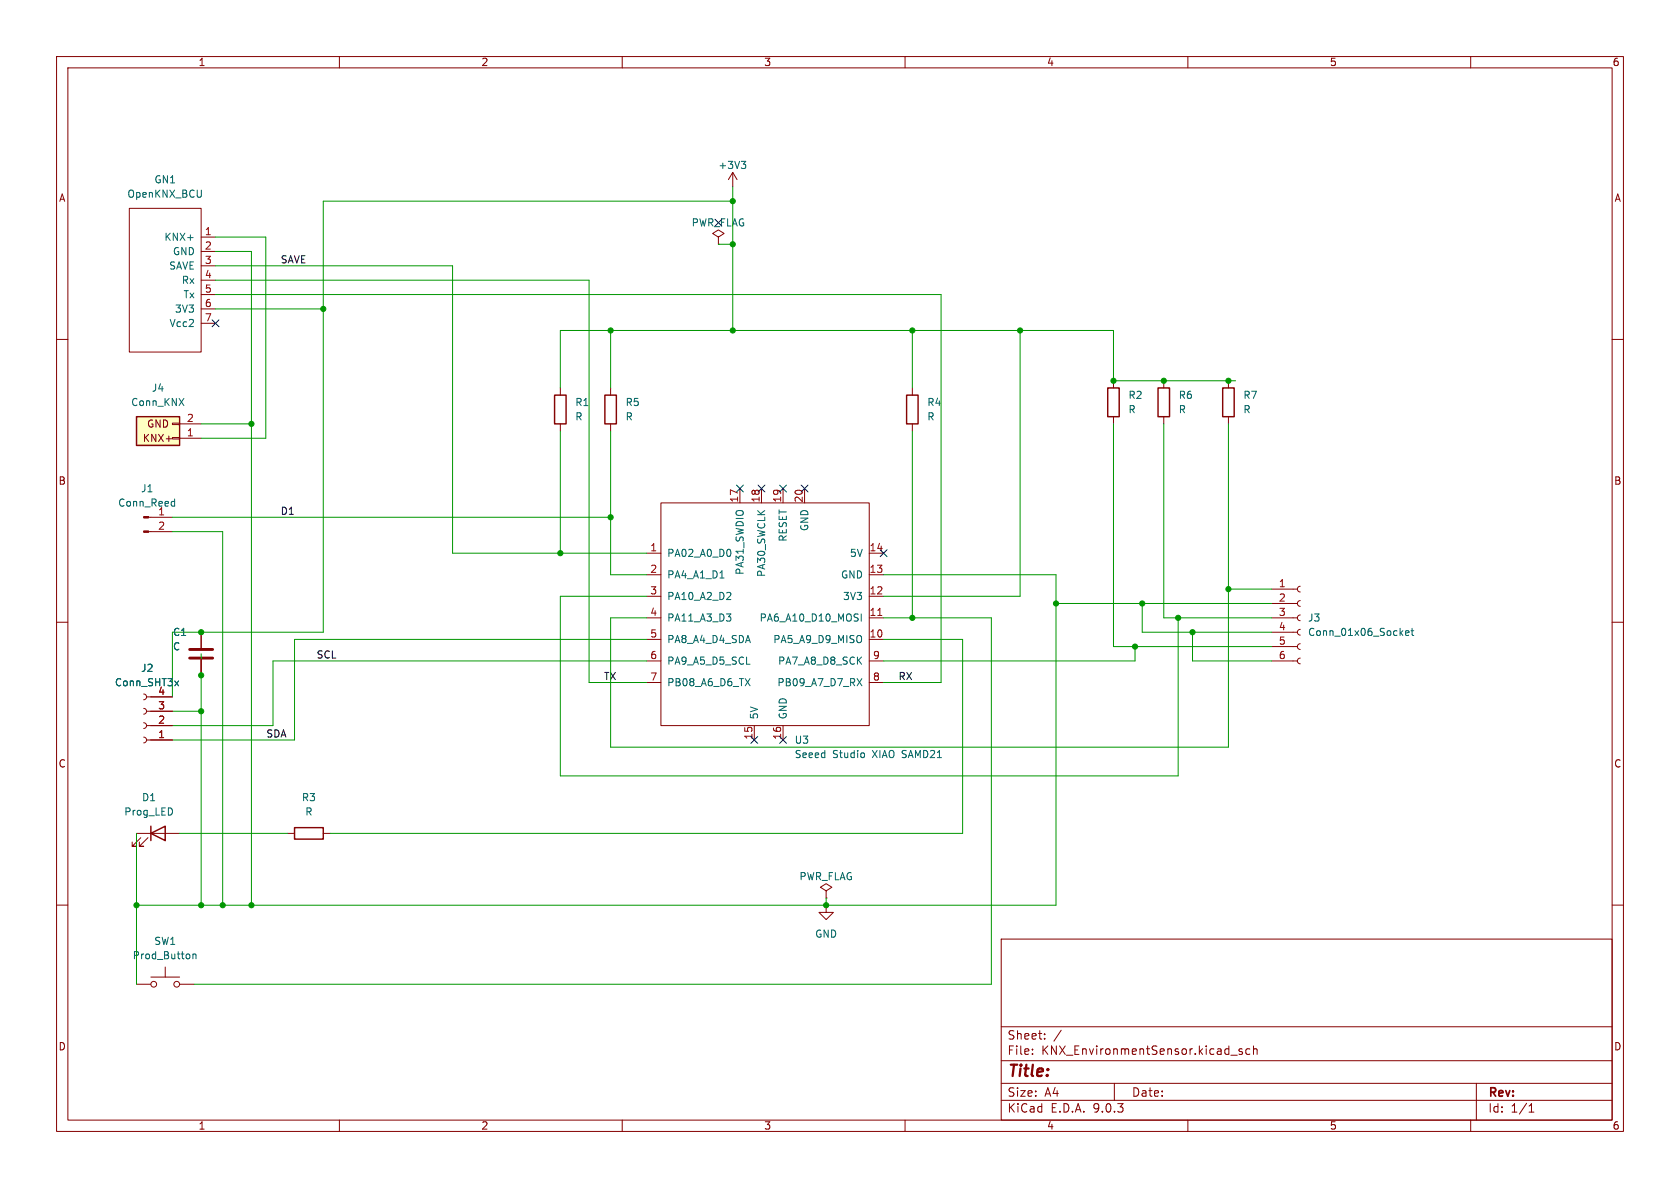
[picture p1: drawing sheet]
(kicad_sch (version 20230121) (generator eeschema)

 (paper "A4")

 (lib_symbols
  (symbol "Connector:Conn_01x02_Pin" (pin_names (offset 1.016) hide) (in_bom yes) (on_board yes)
   (property "Reference" "J" (at 0 2.54 0) (effects (font (size 1.27 1.27))))
   (property "Value" "Conn_01x02_Pin" (at 0 -5.08 0) (effects (font (size 1.27 1.27))))
   (property "Footprint" "" (at 0 0 0) (effects (font (size 1.27 1.27)) hide))
   (property "Datasheet" "~" (at 0 0 0) (effects (font (size 1.27 1.27)) hide))
   (property "ki_locked" "" (at 0 0 0) (effects (font (size 1.27 1.27))))
   (symbol "Conn_01x02_Pin_1_1"
    (polyline (pts (xy 1.27 -2.54) (xy 0.8636 -2.54)) (stroke (width 0.1524) (type default)) (fill (type none)))
    (polyline (pts (xy 1.27 0) (xy 0.8636 0)) (stroke (width 0.1524) (type default)) (fill (type none)))
    (rectangle (start 0.8636 -2.413) (end 0 -2.667) (stroke (width 0.1524) (type default)) (fill (type outline)))
    (rectangle (start 0.8636 0.127) (end 0 -0.127) (stroke (width 0.1524) (type default)) (fill (type outline)))
    (pin passive line (at 5.08 0 180) (length 3.81) (name "Pin_1" (effects (font (size 1.27 1.27)))) (number "1" (effects (font (size 1.27 1.27)))))
    (pin passive line (at 5.08 -2.54 180) (length 3.81) (name "Pin_2" (effects (font (size 1.27 1.27)))) (number "2" (effects (font (size 1.27 1.27)))))))
  (symbol "Connector:Conn_01x04_Socket" (pin_names (offset 1.016) hide) (in_bom yes) (on_board yes)
   (property "Reference" "J" (at 0 5.08 0) (effects (font (size 1.27 1.27))))
   (property "Value" "Conn_01x04_Socket" (at 0 -7.62 0) (effects (font (size 1.27 1.27))))
   (property "Footprint" "" (at 0 0 0) (effects (font (size 1.27 1.27)) hide))
   (property "Datasheet" "~" (at 0 0 0) (effects (font (size 1.27 1.27)) hide))
   (property "ki_locked" "" (at 0 0 0) (effects (font (size 1.27 1.27))))
   (symbol "Conn_01x04_Socket_1_1"
    (arc (start 0 -4.572) (mid -0.5058 -5.08) (end 0 -5.588) (stroke (width 0.1524) (type default)) (fill (type none)))
    (arc (start 0 -2.032) (mid -0.5058 -2.54) (end 0 -3.048) (stroke (width 0.1524) (type default)) (fill (type none)))
    (polyline (pts (xy -1.27 -5.08) (xy -0.508 -5.08)) (stroke (width 0.1524) (type default)) (fill (type none)))
    (polyline (pts (xy -1.27 -2.54) (xy -0.508 -2.54)) (stroke (width 0.1524) (type default)) (fill (type none)))
    (polyline (pts (xy -1.27 0) (xy -0.508 0)) (stroke (width 0.1524) (type default)) (fill (type none)))
    (polyline (pts (xy -1.27 2.54) (xy -0.508 2.54)) (stroke (width 0.1524) (type default)) (fill (type none)))
    (arc (start 0 0.508) (mid -0.5058 0) (end 0 -0.508) (stroke (width 0.1524) (type default)) (fill (type none)))
    (arc (start 0 3.048) (mid -0.5058 2.54) (end 0 2.032) (stroke (width 0.1524) (type default)) (fill (type none)))
    (pin passive line (at -5.08 2.54 0) (length 3.81) (name "Pin_1" (effects (font (size 1.27 1.27)))) (number "1" (effects (font (size 1.27 1.27)))))
    (pin passive line (at -5.08 0 0) (length 3.81) (name "Pin_2" (effects (font (size 1.27 1.27)))) (number "2" (effects (font (size 1.27 1.27)))))
    (pin passive line (at -5.08 -2.54 0) (length 3.81) (name "Pin_3" (effects (font (size 1.27 1.27)))) (number "3" (effects (font (size 1.27 1.27)))))
    (pin passive line (at -5.08 -5.08 0) (length 3.81) (name "Pin_4" (effects (font (size 1.27 1.27)))) (number "4" (effects (font (size 1.27 1.27)))))))
  (symbol "Connector:Conn_01x06_Socket" (pin_names (offset 1.016) hide) (in_bom yes) (on_board yes)
   (property "Reference" "J" (at 0 7.62 0) (effects (font (size 1.27 1.27))))
   (property "Value" "Conn_01x06_Socket" (at 0 -10.16 0) (effects (font (size 1.27 1.27))))
   (property "Footprint" "" (at 0 0 0) (effects (font (size 1.27 1.27)) hide))
   (property "Datasheet" "~" (at 0 0 0) (effects (font (size 1.27 1.27)) hide))
   (property "ki_locked" "" (at 0 0 0) (effects (font (size 1.27 1.27))))
   (symbol "Conn_01x06_Socket_1_1"
    (arc (start 0 -7.112) (mid -0.5058 -7.62) (end 0 -8.128) (stroke (width 0.1524) (type default)) (fill (type none)))
    (arc (start 0 -4.572) (mid -0.5058 -5.08) (end 0 -5.588) (stroke (width 0.1524) (type default)) (fill (type none)))
    (arc (start 0 -2.032) (mid -0.5058 -2.54) (end 0 -3.048) (stroke (width 0.1524) (type default)) (fill (type none)))
    (polyline (pts (xy -1.27 -7.62) (xy -0.508 -7.62)) (stroke (width 0.1524) (type default)) (fill (type none)))
    (polyline (pts (xy -1.27 -5.08) (xy -0.508 -5.08)) (stroke (width 0.1524) (type default)) (fill (type none)))
    (polyline (pts (xy -1.27 -2.54) (xy -0.508 -2.54)) (stroke (width 0.1524) (type default)) (fill (type none)))
    (polyline (pts (xy -1.27 0) (xy -0.508 0)) (stroke (width 0.1524) (type default)) (fill (type none)))
    (polyline (pts (xy -1.27 2.54) (xy -0.508 2.54)) (stroke (width 0.1524) (type default)) (fill (type none)))
    (polyline (pts (xy -1.27 5.08) (xy -0.508 5.08)) (stroke (width 0.1524) (type default)) (fill (type none)))
    (arc (start 0 0.508) (mid -0.5058 0) (end 0 -0.508) (stroke (width 0.1524) (type default)) (fill (type none)))
    (arc (start 0 3.048) (mid -0.5058 2.54) (end 0 2.032) (stroke (width 0.1524) (type default)) (fill (type none)))
    (arc (start 0 5.588) (mid -0.5058 5.08) (end 0 4.572) (stroke (width 0.1524) (type default)) (fill (type none)))
    (pin passive line (at -5.08 5.08 0) (length 3.81) (name "Pin_1" (effects (font (size 1.27 1.27)))) (number "1" (effects (font (size 1.27 1.27)))))
    (pin passive line (at -5.08 2.54 0) (length 3.81) (name "Pin_2" (effects (font (size 1.27 1.27)))) (number "2" (effects (font (size 1.27 1.27)))))
    (pin passive line (at -5.08 0 0) (length 3.81) (name "Pin_3" (effects (font (size 1.27 1.27)))) (number "3" (effects (font (size 1.27 1.27)))))
    (pin passive line (at -5.08 -2.54 0) (length 3.81) (name "Pin_4" (effects (font (size 1.27 1.27)))) (number "4" (effects (font (size 1.27 1.27)))))
    (pin passive line (at -5.08 -5.08 0) (length 3.81) (name "Pin_5" (effects (font (size 1.27 1.27)))) (number "5" (effects (font (size 1.27 1.27)))))
    (pin passive line (at -5.08 -7.62 0) (length 3.81) (name "Pin_6" (effects (font (size 1.27 1.27)))) (number "6" (effects (font (size 1.27 1.27)))))))
  (symbol "Device:C" (pin_numbers hide) (pin_names (offset 0.254)) (in_bom yes) (on_board yes)
   (property "Reference" "C" (at 0.635 2.54 0) (effects (font (size 1.27 1.27)) (justify left)))
   (property "Value" "C" (at 0.635 -2.54 0) (effects (font (size 1.27 1.27)) (justify left)))
   (property "Footprint" "" (at 0.9652 -3.81 0) (effects (font (size 1.27 1.27)) hide))
   (property "Datasheet" "~" (at 0 0 0) (effects (font (size 1.27 1.27)) hide))
   (symbol "C_0_1"
    (polyline (pts (xy -2.032 -0.762) (xy 2.032 -0.762)) (stroke (width 0.508) (type default)) (fill (type none)))
    (polyline (pts (xy -2.032 0.762) (xy 2.032 0.762)) (stroke (width 0.508) (type default)) (fill (type none))))
   (symbol "C_1_1"
    (pin passive line (at 0 3.81 270) (length 2.794) (name "~" (effects (font (size 1.27 1.27)))) (number "1" (effects (font (size 1.27 1.27)))))
    (pin passive line (at 0 -3.81 90) (length 2.794) (name "~" (effects (font (size 1.27 1.27)))) (number "2" (effects (font (size 1.27 1.27)))))))
  (symbol "Device:LED" (pin_numbers hide) (pin_names (offset 1.016) hide) (in_bom yes) (on_board yes)
   (property "Reference" "D" (at 0 2.54 0) (effects (font (size 1.27 1.27))))
   (property "Value" "LED" (at 0 -2.54 0) (effects (font (size 1.27 1.27))))
   (property "Footprint" "" (at 0 0 0) (effects (font (size 1.27 1.27)) hide))
   (property "Datasheet" "~" (at 0 0 0) (effects (font (size 1.27 1.27)) hide))
   (symbol "LED_0_1"
    (polyline (pts (xy -1.27 -1.27) (xy -1.27 1.27)) (stroke (width 0.254) (type default)) (fill (type none)))
    (polyline (pts (xy -1.27 0) (xy 1.27 0)) (stroke (width 0) (type default)) (fill (type none)))
    (polyline (pts (xy 1.27 -1.27) (xy 1.27 1.27) (xy -1.27 0) (xy 1.27 -1.27)) (stroke (width 0.254) (type default)) (fill (type none)))
    (polyline (pts (xy -3.048 -0.762) (xy -4.572 -2.286) (xy -3.81 -2.286) (xy -4.572 -2.286) (xy -4.572 -1.524)) (stroke (width 0) (type default)) (fill (type none)))
    (polyline (pts (xy -1.778 -0.762) (xy -3.302 -2.286) (xy -2.54 -2.286) (xy -3.302 -2.286) (xy -3.302 -1.524)) (stroke (width 0) (type default)) (fill (type none))))
   (symbol "LED_1_1"
    (pin passive line (at -3.81 0 0) (length 2.54) (name "K" (effects (font (size 1.27 1.27)))) (number "1" (effects (font (size 1.27 1.27)))))
    (pin passive line (at 3.81 0 180) (length 2.54) (name "A" (effects (font (size 1.27 1.27)))) (number "2" (effects (font (size 1.27 1.27)))))))
  (symbol "Device:R" (pin_numbers hide) (pin_names (offset 0)) (in_bom yes) (on_board yes)
   (property "Reference" "R" (at 2.032 0 90) (effects (font (size 1.27 1.27))))
   (property "Value" "R" (at 0 0 90) (effects (font (size 1.27 1.27))))
   (property "Footprint" "" (at -1.778 0 90) (effects (font (size 1.27 1.27)) hide))
   (property "Datasheet" "~" (at 0 0 0) (effects (font (size 1.27 1.27)) hide))
   (symbol "R_0_1"
    (rectangle (start -1.016 -2.54) (end 1.016 2.54) (stroke (width 0.254) (type default)) (fill (type none))))
   (symbol "R_1_1"
    (pin passive line (at 0 3.81 270) (length 1.27) (name "~" (effects (font (size 1.27 1.27)))) (number "1" (effects (font (size 1.27 1.27)))))
    (pin passive line (at 0 -3.81 90) (length 1.27) (name "~" (effects (font (size 1.27 1.27)))) (number "2" (effects (font (size 1.27 1.27)))))))
  (symbol "OpenKNX_Symbol:Conn_KNX" (pin_names (offset 1.016) hide) (in_bom yes) (on_board yes)
   (property "Reference" "J" (at 0 2.54 0) (effects (font (size 1.27 1.27))))
   (property "Value" "Conn_KNX" (at 0 -5.08 0) (effects (font (size 1.27 1.27))))
   (property "Footprint" "" (at 0 0 0) (effects (font (size 1.27 1.27)) hide))
   (property "Datasheet" "~" (at 0 0 0) (effects (font (size 1.27 1.27)) hide))
   (symbol "Conn_KNX_0_0"
    (text "GND" (at 2.54 -2.54 0) (effects (font (size 1.27 1.27))))
    (text "KNX+" (at 2.54 0 0) (effects (font (size 1.27 1.27)))))
   (symbol "Conn_KNX_1_1"
    (rectangle (start -1.27 -2.413) (end 0 -2.667) (stroke (width 0.1524) (type solid)) (fill (type none)))
    (rectangle (start -1.27 0.127) (end 0 -0.127) (stroke (width 0.1524) (type solid)) (fill (type none)))
    (rectangle (start -1.27 1.27) (end 6.35 -3.81) (stroke (width 0.254) (type solid)) (fill (type background)))
    (pin passive line (at -5.08 0 0) (length 3.81) (name "Pin_1" (effects (font (size 1.27 1.27)))) (number "1" (effects (font (size 1.27 1.27)))))
    (pin passive line (at -5.08 -2.54 0) (length 3.81) (name "Pin_2" (effects (font (size 1.27 1.27)))) (number "2" (effects (font (size 1.27 1.27)))))))
  (symbol "OpenKNX_Symbol:OpenKNX_BCU" (pin_names (offset 1.016)) (in_bom yes) (on_board yes)
   (property "Reference" "GN" (at -5.08 13.97 0) (effects (font (size 1.27 1.27))))
   (property "Value" "OpenKNX_BCU" (at -3.175 0 90) (effects (font (size 1.27 1.27))))
   (property "Footprint" "" (at -2.54 -11.43 0) (effects (font (size 1.27 1.27)) hide))
   (property "Datasheet" "" (at -2.54 -11.43 0) (effects (font (size 1.27 1.27)) hide))
   (symbol "OpenKNX_BCU_0_1"
    (rectangle (start 6.35 12.7) (end -6.35 -12.7) (stroke (width 0) (type solid)) (fill (type none))))
   (symbol "OpenKNX_BCU_1_1"
    (pin bidirectional line (at 8.89 7.62 180) (length 2.54) (name "KNX+" (effects (font (size 1.27 1.27)))) (number "1" (effects (font (size 1.27 1.27)))))
    (pin bidirectional line (at 8.89 5.08 180) (length 2.54) (name "GND" (effects (font (size 1.27 1.27)))) (number "2" (effects (font (size 1.27 1.27)))))
    (pin output line (at 8.89 2.54 180) (length 2.54) (name "SAVE" (effects (font (size 1.27 1.27)))) (number "3" (effects (font (size 1.27 1.27)))))
    (pin input line (at 8.89 0 180) (length 2.54) (name "Rx" (effects (font (size 1.27 1.27)))) (number "4" (effects (font (size 1.27 1.27)))))
    (pin output line (at 8.89 -2.54 180) (length 2.54) (name "Tx" (effects (font (size 1.27 1.27)))) (number "5" (effects (font (size 1.27 1.27)))))
    (pin power_out line (at 8.89 -5.08 180) (length 2.54) (name "3V3" (effects (font (size 1.27 1.27)))) (number "6" (effects (font (size 1.27 1.27)))))
    (pin power_out line (at 8.89 -7.62 180) (length 2.54) (name "Vcc2" (effects (font (size 1.27 1.27)))) (number "7" (effects (font (size 1.27 1.27)))))))
  (symbol "Seeed_Studio_XIAO_Series:Seeed Studio XIAO SAMD21" (pin_names (offset 1.016)) (in_bom yes) (on_board yes)
   (property "Reference" "U" (at -19.05 22.86 0) (effects (font (size 1.27 1.27))))
   (property "Value" "Seeed Studio XIAO SAMD21" (at -12.7 21.59 0) (effects (font (size 1.27 1.27))))
   (property "Footprint" "" (at -8.89 5.08 0) (effects (font (size 1.27 1.27)) hide))
   (property "Datasheet" "" (at -8.89 5.08 0) (effects (font (size 1.27 1.27)) hide))
   (symbol "Seeed Studio XIAO SAMD21_0_1"
    (rectangle (start -19.05 20.32) (end 17.78 -19.05) (stroke (width 0) (type default)) (fill (type none))))
   (symbol "Seeed Studio XIAO SAMD21_1_1"
    (pin unspecified line (at -21.59 11.43 0) (length 2.54) (name "PA02_A0_D0" (effects (font (size 1.27 1.27)))) (number "1" (effects (font (size 1.27 1.27)))))
    (pin unspecified line (at 20.32 -3.81 180) (length 2.54) (name "PA5_A9_D9_MISO" (effects (font (size 1.27 1.27)))) (number "10" (effects (font (size 1.27 1.27)))))
    (pin unspecified line (at 20.32 0 180) (length 2.54) (name "PA6_A10_D10_MOSI" (effects (font (size 1.27 1.27)))) (number "11" (effects (font (size 1.27 1.27)))))
    (pin unspecified line (at 20.32 3.81 180) (length 2.54) (name "3V3" (effects (font (size 1.27 1.27)))) (number "12" (effects (font (size 1.27 1.27)))))
    (pin unspecified line (at 20.32 7.62 180) (length 2.54) (name "GND" (effects (font (size 1.27 1.27)))) (number "13" (effects (font (size 1.27 1.27)))))
    (pin unspecified line (at 20.32 11.43 180) (length 2.54) (name "5V" (effects (font (size 1.27 1.27)))) (number "14" (effects (font (size 1.27 1.27)))))
    (pin input line (at -2.54 -21.59 90) (length 2.54) (name "5V" (effects (font (size 1.27 1.27)))) (number "15" (effects (font (size 1.27 1.27)))))
    (pin input line (at 2.54 -21.59 90) (length 2.54) (name "GND" (effects (font (size 1.27 1.27)))) (number "16" (effects (font (size 1.27 1.27)))))
    (pin input line (at -5.08 22.86 270) (length 2.54) (name "PA31_SWDIO" (effects (font (size 1.27 1.27)))) (number "17" (effects (font (size 1.27 1.27)))))
    (pin input line (at -1.27 22.86 270) (length 2.54) (name "PA30_SWCLK" (effects (font (size 1.27 1.27)))) (number "18" (effects (font (size 1.27 1.27)))))
    (pin input line (at 2.54 22.86 270) (length 2.54) (name "RESET" (effects (font (size 1.27 1.27)))) (number "19" (effects (font (size 1.27 1.27)))))
    (pin unspecified line (at -21.59 7.62 0) (length 2.54) (name "PA4_A1_D1" (effects (font (size 1.27 1.27)))) (number "2" (effects (font (size 1.27 1.27)))))
    (pin input line (at 6.35 22.86 270) (length 2.54) (name "GND" (effects (font (size 1.27 1.27)))) (number "20" (effects (font (size 1.27 1.27)))))
    (pin unspecified line (at -21.59 3.81 0) (length 2.54) (name "PA10_A2_D2" (effects (font (size 1.27 1.27)))) (number "3" (effects (font (size 1.27 1.27)))))
    (pin unspecified line (at -21.59 0 0) (length 2.54) (name "PA11_A3_D3" (effects (font (size 1.27 1.27)))) (number "4" (effects (font (size 1.27 1.27)))))
    (pin unspecified line (at -21.59 -3.81 0) (length 2.54) (name "PA8_A4_D4_SDA" (effects (font (size 1.27 1.27)))) (number "5" (effects (font (size 1.27 1.27)))))
    (pin unspecified line (at -21.59 -7.62 0) (length 2.54) (name "PA9_A5_D5_SCL" (effects (font (size 1.27 1.27)))) (number "6" (effects (font (size 1.27 1.27)))))
    (pin unspecified line (at -21.59 -11.43 0) (length 2.54) (name "PB08_A6_D6_TX" (effects (font (size 1.27 1.27)))) (number "7" (effects (font (size 1.27 1.27)))))
    (pin unspecified line (at 20.32 -11.43 180) (length 2.54) (name "PB09_A7_D7_RX" (effects (font (size 1.27 1.27)))) (number "8" (effects (font (size 1.27 1.27)))))
    (pin unspecified line (at 20.32 -7.62 180) (length 2.54) (name "PA7_A8_D8_SCK" (effects (font (size 1.27 1.27)))) (number "9" (effects (font (size 1.27 1.27)))))))
  (symbol "Switch:SW_Push" (pin_numbers hide) (pin_names (offset 1.016) hide) (in_bom yes) (on_board yes)
   (property "Reference" "SW" (at 1.27 2.54 0) (effects (font (size 1.27 1.27)) (justify left)))
   (property "Value" "SW_Push" (at 0 -1.524 0) (effects (font (size 1.27 1.27))))
   (property "Footprint" "" (at 0 5.08 0) (effects (font (size 1.27 1.27)) hide))
   (property "Datasheet" "~" (at 0 5.08 0) (effects (font (size 1.27 1.27)) hide))
   (symbol "SW_Push_0_1"
    (circle (center -2.032 0) (radius 0.508) (stroke (width 0) (type default)) (fill (type none)))
    (polyline (pts (xy 0 1.27) (xy 0 3.048)) (stroke (width 0) (type default)) (fill (type none)))
    (polyline (pts (xy 2.54 1.27) (xy -2.54 1.27)) (stroke (width 0) (type default)) (fill (type none)))
    (circle (center 2.032 0) (radius 0.508) (stroke (width 0) (type default)) (fill (type none)))
    (pin passive line (at -5.08 0 0) (length 2.54) (name "1" (effects (font (size 1.27 1.27)))) (number "1" (effects (font (size 1.27 1.27)))))
    (pin passive line (at 5.08 0 180) (length 2.54) (name "2" (effects (font (size 1.27 1.27)))) (number "2" (effects (font (size 1.27 1.27)))))))
  (symbol "power:+3V3" (power) (pin_names (offset 0)) (in_bom yes) (on_board yes)
   (property "Reference" "#PWR" (at 0 -3.81 0) (effects (font (size 1.27 1.27)) hide))
   (property "Value" "+3V3" (at 0 3.556 0) (effects (font (size 1.27 1.27))))
   (property "Footprint" "" (at 0 0 0) (effects (font (size 1.27 1.27)) hide))
   (property "Datasheet" "" (at 0 0 0) (effects (font (size 1.27 1.27)) hide))
   (symbol "+3V3_0_1"
    (polyline (pts (xy -0.762 1.27) (xy 0 2.54)) (stroke (width 0) (type default)) (fill (type none)))
    (polyline (pts (xy 0 0) (xy 0 2.54)) (stroke (width 0) (type default)) (fill (type none)))
    (polyline (pts (xy 0 2.54) (xy 0.762 1.27)) (stroke (width 0) (type default)) (fill (type none))))
   (symbol "+3V3_1_1"
    (pin power_in line (at 0 0 90) (length 0) hide (name "+3V3" (effects (font (size 1.27 1.27)))) (number "1" (effects (font (size 1.27 1.27)))))))
  (symbol "power:GND" (power) (pin_names (offset 0)) (in_bom yes) (on_board yes)
   (property "Reference" "#PWR" (at 0 -6.35 0) (effects (font (size 1.27 1.27)) hide))
   (property "Value" "GND" (at 0 -3.81 0) (effects (font (size 1.27 1.27))))
   (property "Footprint" "" (at 0 0 0) (effects (font (size 1.27 1.27)) hide))
   (property "Datasheet" "" (at 0 0 0) (effects (font (size 1.27 1.27)) hide))
   (symbol "GND_0_1"
    (polyline (pts (xy 0 0) (xy 0 -1.27) (xy 1.27 -1.27) (xy 0 -2.54) (xy -1.27 -1.27) (xy 0 -1.27)) (stroke (width 0) (type default)) (fill (type none))))
   (symbol "GND_1_1"
    (pin power_in line (at 0 0 270) (length 0) hide (name "GND" (effects (font (size 1.27 1.27)))) (number "1" (effects (font (size 1.27 1.27)))))))
  (symbol "power:PWR_FLAG" (power) (pin_numbers hide) (pin_names (offset 0) hide) (in_bom yes) (on_board yes)
   (property "Reference" "#FLG" (at 0 1.905 0) (effects (font (size 1.27 1.27)) hide))
   (property "Value" "PWR_FLAG" (at 0 3.81 0) (effects (font (size 1.27 1.27))))
   (property "Footprint" "" (at 0 0 0) (effects (font (size 1.27 1.27)) hide))
   (property "Datasheet" "~" (at 0 0 0) (effects (font (size 1.27 1.27)) hide))
   (symbol "PWR_FLAG_0_0"
    (pin power_out line (at 0 0 90) (length 0) (name "pwr" (effects (font (size 1.27 1.27)))) (number "1" (effects (font (size 1.27 1.27))))))
   (symbol "PWR_FLAG_0_1"
    (polyline (pts (xy 0 0) (xy 0 1.27) (xy -1.016 1.905) (xy 0 2.54) (xy 1.016 1.905) (xy 0 1.27)) (stroke (width 0) (type default)) (fill (type none))))))

 (junction (at 217.17 67.31) (diameter 0) (color 0 0 0 0))
 (junction (at 196.85 67.31) (diameter 0) (color 0 0 0 0))
 (junction (at 24.13 160.02) (diameter 0) (color 0 0 0 0))
 (junction (at 201.93 106.68) (diameter 0) (color 0 0 0 0))
 (junction (at 129.54 58.42) (diameter 0) (color 0 0 0 0))
 (junction (at 210.82 111.76) (diameter 0) (color 0 0 0 0))
 (junction (at 208.28 109.22) (diameter 0) (color 0 0 0 0))
 (junction (at 99.06 97.79) (diameter 0) (color 0 0 0 0))
 (junction (at 57.15 54.61) (diameter 0) (color 0 0 0 0))
 (junction (at 200.66 114.3) (diameter 0) (color 0 0 0 0))
 (junction (at 35.56 111.76) (diameter 0) (color 0 0 0 0))
 (junction (at 186.69 106.68) (diameter 0) (color 0 0 0 0))
 (junction (at 180.34 58.42) (diameter 0) (color 0 0 0 0))
 (junction (at 107.95 91.44) (diameter 0) (color 0 0 0 0))
 (junction (at 39.37 160.02) (diameter 0) (color 0 0 0 0))
 (junction (at 44.45 74.93) (diameter 0) (color 0 0 0 0))
 (junction (at 44.45 160.02) (diameter 0) (color 0 0 0 0))
 (junction (at 146.05 160.02) (diameter 0) (color 0 0 0 0))
 (junction (at 205.74 67.31) (diameter 0) (color 0 0 0 0))
 (junction (at 35.56 125.73) (diameter 0) (color 0 0 0 0))
 (junction (at 35.56 119.38) (diameter 0) (color 0 0 0 0))
 (junction (at 217.17 104.14) (diameter 0) (color 0 0 0 0))
 (junction (at 107.95 58.42) (diameter 0) (color 0 0 0 0))
 (junction (at 129.54 43.18) (diameter 0) (color 0 0 0 0))
 (junction (at 129.54 35.56) (diameter 0) (color 0 0 0 0))
 (junction (at 161.29 58.42) (diameter 0) (color 0 0 0 0))
 (junction (at 161.29 109.22) (diameter 0) (color 0 0 0 0))
 (junction (at 35.56 160.02) (diameter 0) (color 0 0 0 0))

 (no_connect (at 156.21 97.79))
 (no_connect (at 134.62 86.36))
 (no_connect (at 38.1 57.15))
 (no_connect (at 127 39.37))
 (no_connect (at 133.35 130.81))
 (no_connect (at 130.81 86.36))
 (no_connect (at 142.24 86.36))
 (no_connect (at 138.43 86.36))
 (no_connect (at 138.43 130.81))

 (wire (pts (xy 161.29 58.42) (xy 161.29 68.58)) (stroke (width 0) (type default)))
 (wire (pts (xy 35.56 111.76) (xy 30.48 111.76)) (stroke (width 0) (type default)))
 (wire (pts (xy 104.14 49.53) (xy 104.14 120.65)) (stroke (width 0) (type default)))
 (wire (pts (xy 30.48 125.73) (xy 35.56 125.73)) (stroke (width 0) (type default)))
 (wire (pts (xy 217.17 74.93) (xy 217.17 104.14)) (stroke (width 0) (type default)))
 (wire (pts (xy 57.15 111.76) (xy 57.15 54.61)) (stroke (width 0) (type default)))
 (wire (pts (xy 38.1 49.53) (xy 104.14 49.53)) (stroke (width 0) (type default)))
 (wire (pts (xy 99.06 58.42) (xy 99.06 68.58)) (stroke (width 0) (type default)))
 (wire (pts (xy 186.69 106.68) (xy 201.93 106.68)) (stroke (width 0) (type default)))
 (wire (pts (xy 196.85 67.31) (xy 205.74 67.31)) (stroke (width 0) (type default)))
 (wire (pts (xy 205.74 67.31) (xy 217.17 67.31)) (stroke (width 0) (type default)))
 (wire (pts (xy 30.48 91.44) (xy 107.95 91.44)) (stroke (width 0) (type default)))
 (wire (pts (xy 161.29 58.42) (xy 180.34 58.42)) (stroke (width 0) (type default)))
 (wire (pts (xy 44.45 44.45) (xy 44.45 74.93)) (stroke (width 0) (type default)))
 (wire (pts (xy 200.66 114.3) (xy 224.79 114.3)) (stroke (width 0) (type default)))
 (wire (pts (xy 107.95 76.2) (xy 107.95 91.44)) (stroke (width 0) (type default)))
 (wire (pts (xy 107.95 132.08) (xy 107.95 109.22)) (stroke (width 0) (type default)))
 (wire (pts (xy 99.06 105.41) (xy 114.3 105.41)) (stroke (width 0) (type default)))
 (wire (pts (xy 39.37 160.02) (xy 44.45 160.02)) (stroke (width 0) (type default)))
 (wire (pts (xy 107.95 91.44) (xy 107.95 101.6)) (stroke (width 0) (type default)))
 (wire (pts (xy 217.17 67.31) (xy 218.44 67.31)) (stroke (width 0) (type default)))
 (wire (pts (xy 170.18 147.32) (xy 170.18 113.03)) (stroke (width 0) (type default)))
 (wire (pts (xy 196.85 58.42) (xy 196.85 67.31)) (stroke (width 0) (type default)))
 (wire (pts (xy 107.95 101.6) (xy 114.3 101.6)) (stroke (width 0) (type default)))
 (wire (pts (xy 107.95 68.58) (xy 107.95 58.42)) (stroke (width 0) (type default)))
 (wire (pts (xy 129.54 43.18) (xy 129.54 58.42)) (stroke (width 0) (type default)))
 (wire (pts (xy 107.95 58.42) (xy 129.54 58.42)) (stroke (width 0) (type default)))
 (wire (pts (xy 175.26 109.22) (xy 175.26 173.99)) (stroke (width 0) (type default)))
 (wire (pts (xy 180.34 58.42) (xy 180.34 105.41)) (stroke (width 0) (type default)))
 (wire (pts (xy 200.66 116.84) (xy 156.21 116.84)) (stroke (width 0) (type default)))
 (wire (pts (xy 99.06 76.2) (xy 99.06 97.79)) (stroke (width 0) (type default)))
 (wire (pts (xy 205.74 74.93) (xy 205.74 109.22)) (stroke (width 0) (type default)))
 (wire (pts (xy 161.29 76.2) (xy 161.29 109.22)) (stroke (width 0) (type default)))
 (wire (pts (xy 129.54 35.56) (xy 129.54 43.18)) (stroke (width 0) (type default)))
 (wire (pts (xy 127 43.18) (xy 129.54 43.18)) (stroke (width 0) (type default)))
 (wire (pts (xy 186.69 101.6) (xy 186.69 106.68)) (stroke (width 0) (type default)))
 (wire (pts (xy 205.74 109.22) (xy 208.28 109.22)) (stroke (width 0) (type default)))
 (wire (pts (xy 38.1 44.45) (xy 44.45 44.45)) (stroke (width 0) (type default)))
 (wire (pts (xy 24.13 147.32) (xy 24.13 160.02)) (stroke (width 0) (type default)))
 (wire (pts (xy 217.17 132.08) (xy 107.95 132.08)) (stroke (width 0) (type default)))
 (wire (pts (xy 107.95 58.42) (xy 99.06 58.42)) (stroke (width 0) (type default)))
 (wire (pts (xy 38.1 54.61) (xy 57.15 54.61)) (stroke (width 0) (type default)))
 (wire (pts (xy 44.45 74.93) (xy 44.45 160.02)) (stroke (width 0) (type default)))
 (wire (pts (xy 208.28 137.16) (xy 99.06 137.16)) (stroke (width 0) (type default)))
 (wire (pts (xy 35.56 119.38) (xy 35.56 125.73)) (stroke (width 0) (type default)))
 (wire (pts (xy 80.01 97.79) (xy 99.06 97.79)) (stroke (width 0) (type default)))
 (wire (pts (xy 30.48 93.98) (xy 39.37 93.98)) (stroke (width 0) (type default)))
 (wire (pts (xy 196.85 114.3) (xy 200.66 114.3)) (stroke (width 0) (type default)))
 (wire (pts (xy 201.93 111.76) (xy 201.93 106.68)) (stroke (width 0) (type default)))
 (wire (pts (xy 38.1 41.91) (xy 46.99 41.91)) (stroke (width 0) (type default)))
 (wire (pts (xy 224.79 111.76) (xy 210.82 111.76)) (stroke (width 0) (type default)))
 (wire (pts (xy 156.21 105.41) (xy 180.34 105.41)) (stroke (width 0) (type default)))
 (wire (pts (xy 57.15 35.56) (xy 129.54 35.56)) (stroke (width 0) (type default)))
 (wire (pts (xy 34.29 173.99) (xy 175.26 173.99)) (stroke (width 0) (type default)))
 (wire (pts (xy 224.79 116.84) (xy 210.82 116.84)) (stroke (width 0) (type default)))
 (wire (pts (xy 24.13 160.02) (xy 35.56 160.02)) (stroke (width 0) (type default)))
 (wire (pts (xy 35.56 77.47) (xy 46.99 77.47)) (stroke (width 0) (type default)))
 (wire (pts (xy 44.45 160.02) (xy 146.05 160.02)) (stroke (width 0) (type default)))
 (wire (pts (xy 196.85 74.93) (xy 196.85 114.3)) (stroke (width 0) (type default)))
 (wire (pts (xy 48.26 128.27) (xy 30.48 128.27)) (stroke (width 0) (type default)))
 (wire (pts (xy 186.69 106.68) (xy 186.69 160.02)) (stroke (width 0) (type default)))
 (wire (pts (xy 217.17 104.14) (xy 217.17 132.08)) (stroke (width 0) (type default)))
 (wire (pts (xy 52.07 113.03) (xy 52.07 130.81)) (stroke (width 0) (type default)))
 (wire (pts (xy 166.37 120.65) (xy 166.37 52.07)) (stroke (width 0) (type default)))
 (wire (pts (xy 39.37 93.98) (xy 39.37 160.02)) (stroke (width 0) (type default)))
 (wire (pts (xy 156.21 113.03) (xy 170.18 113.03)) (stroke (width 0) (type default)))
 (wire (pts (xy 35.56 111.76) (xy 57.15 111.76)) (stroke (width 0) (type default)))
 (wire (pts (xy 208.28 109.22) (xy 208.28 137.16)) (stroke (width 0) (type default)))
 (wire (pts (xy 31.75 147.32) (xy 50.8 147.32)) (stroke (width 0) (type default)))
 (wire (pts (xy 38.1 46.99) (xy 80.01 46.99)) (stroke (width 0) (type default)))
 (wire (pts (xy 208.28 109.22) (xy 224.79 109.22)) (stroke (width 0) (type default)))
 (wire (pts (xy 107.95 109.22) (xy 114.3 109.22)) (stroke (width 0) (type default)))
 (wire (pts (xy 146.05 158.75) (xy 146.05 160.02)) (stroke (width 0) (type default)))
 (wire (pts (xy 58.42 147.32) (xy 170.18 147.32)) (stroke (width 0) (type default)))
 (wire (pts (xy 156.21 120.65) (xy 166.37 120.65)) (stroke (width 0) (type default)))
 (wire (pts (xy 24.13 160.02) (xy 24.13 173.99)) (stroke (width 0) (type default)))
 (wire (pts (xy 52.07 113.03) (xy 114.3 113.03)) (stroke (width 0) (type default)))
 (wire (pts (xy 186.69 101.6) (xy 156.21 101.6)) (stroke (width 0) (type default)))
 (wire (pts (xy 161.29 58.42) (xy 129.54 58.42)) (stroke (width 0) (type default)))
 (wire (pts (xy 57.15 54.61) (xy 57.15 35.56)) (stroke (width 0) (type default)))
 (wire (pts (xy 99.06 97.79) (xy 114.3 97.79)) (stroke (width 0) (type default)))
 (wire (pts (xy 104.14 120.65) (xy 114.3 120.65)) (stroke (width 0) (type default)))
 (wire (pts (xy 35.56 115.57) (xy 35.56 119.38)) (stroke (width 0) (type default)))
 (wire (pts (xy 46.99 41.91) (xy 46.99 77.47)) (stroke (width 0) (type default)))
 (wire (pts (xy 30.48 111.76) (xy 30.48 123.19)) (stroke (width 0) (type default)))
 (wire (pts (xy 35.56 125.73) (xy 35.56 160.02)) (stroke (width 0) (type default)))
 (wire (pts (xy 210.82 116.84) (xy 210.82 111.76)) (stroke (width 0) (type default)))
 (wire (pts (xy 200.66 114.3) (xy 200.66 116.84)) (stroke (width 0) (type default)))
 (wire (pts (xy 48.26 116.84) (xy 48.26 128.27)) (stroke (width 0) (type default)))
 (wire (pts (xy 217.17 104.14) (xy 224.79 104.14)) (stroke (width 0) (type default)))
 (wire (pts (xy 166.37 52.07) (xy 38.1 52.07)) (stroke (width 0) (type default)))
 (wire (pts (xy 99.06 137.16) (xy 99.06 105.41)) (stroke (width 0) (type default)))
 (wire (pts (xy 48.26 116.84) (xy 114.3 116.84)) (stroke (width 0) (type default)))
 (wire (pts (xy 180.34 58.42) (xy 196.85 58.42)) (stroke (width 0) (type default)))
 (wire (pts (xy 175.26 109.22) (xy 161.29 109.22)) (stroke (width 0) (type default)))
 (wire (pts (xy 201.93 106.68) (xy 224.79 106.68)) (stroke (width 0) (type default)))
 (wire (pts (xy 186.69 160.02) (xy 146.05 160.02)) (stroke (width 0) (type default)))
 (wire (pts (xy 210.82 111.76) (xy 201.93 111.76)) (stroke (width 0) (type default)))
 (wire (pts (xy 44.45 74.93) (xy 35.56 74.93)) (stroke (width 0) (type default)))
 (wire (pts (xy 161.29 109.22) (xy 156.21 109.22)) (stroke (width 0) (type default)))
 (wire (pts (xy 80.01 46.99) (xy 80.01 97.79)) (stroke (width 0) (type default)))
 (wire (pts (xy 35.56 160.02) (xy 39.37 160.02)) (stroke (width 0) (type default)))
 (wire (pts (xy 30.48 130.81) (xy 52.07 130.81)) (stroke (width 0) (type default)))
 (wire (pts (xy 129.54 33.02) (xy 129.54 35.56)) (stroke (width 0) (type default)))

 (label "SAVE" (at 49.53 46.99 0) (fields_autoplaced) (effects (font (size 1.27 1.27)) (justify left bottom)))
 (label "D1" (at 49.53 91.44 0) (fields_autoplaced) (effects (font (size 1.27 1.27)) (justify left bottom)))
 (label "TX" (at 106.68 120.65 0) (fields_autoplaced) (effects (font (size 1.27 1.27)) (justify left bottom)))
 (label "SCL" (at 55.88 116.84 0) (fields_autoplaced) (effects (font (size 1.27 1.27)) (justify left bottom)))
 (label "SDA" (at 46.99 130.81 0) (fields_autoplaced) (effects (font (size 1.27 1.27)) (justify left bottom)))
 (label "RX" (at 158.75 120.65 0) (fields_autoplaced) (effects (font (size 1.27 1.27)) (justify left bottom)))

 (symbol (lib_id "OpenKNX_Symbol:OpenKNX_BCU") (at 29.21 49.53 0) (unit 1) (in_bom yes) (on_board yes) (dnp no) (fields_autoplaced)
  (property "Reference" "GN1" (at 29.21 31.75 0) (effects (font (size 1.27 1.27))))
  (property "Value" "OpenKNX_BCU" (at 29.21 34.29 0) (effects (font (size 1.27 1.27))))
  (property "Footprint" "OpenKNX:NanoBCU_Soldered" (at 26.67 60.96 0) (effects (font (size 1.27 1.27)) hide))
  (property "Datasheet" "" (at 26.67 60.96 0) (effects (font (size 1.27 1.27)) hide)) (pin "4") (pin "3") (pin "6") (pin "7") (pin "5") (pin "2") (pin "1"))

 (symbol (lib_id "Connector:Conn_01x06_Socket") (at 229.87 109.22 0) (unit 1) (in_bom yes) (on_board yes) (dnp no) (fields_autoplaced)
  (property "Reference" "J3" (at 231.14 109.22 0) (effects (font (size 1.27 1.27)) (justify left)))
  (property "Value" "Conn_01x06_Socket" (at 231.14 111.76 0) (effects (font (size 1.27 1.27)) (justify left)))
  (property "Footprint" "Connector_Phoenix_MSTB:PhoenixContact_MSTBVA_2,5_6-G_1x06_P5.00mm_Vertical" (at 229.87 109.22 0) (effects (font (size 1.27 1.27)) hide))
  (property "Datasheet" "~" (at 229.87 109.22 0) (effects (font (size 1.27 1.27)) hide)) (pin "6") (pin "4") (pin "3") (pin "2") (pin "5") (pin "1"))

 (symbol (lib_id "Device:R") (at 107.95 72.39 0) (unit 1) (in_bom yes) (on_board yes) (dnp no) (fields_autoplaced)
  (property "Reference" "R5" (at 110.49 71.12 0) (effects (font (size 1.27 1.27)) (justify left)))
  (property "Value" "R" (at 110.49 73.66 0) (effects (font (size 1.27 1.27)) (justify left)))
  (property "Footprint" "Resistor_SMD:R_1206_3216Metric_Pad1.30x1.75mm_HandSolder" (at 106.172 72.39 90) (effects (font (size 1.27 1.27)) hide))
  (property "Datasheet" "~" (at 107.95 72.39 0) (effects (font (size 1.27 1.27)) hide)) (pin "1") (pin "2"))

 (symbol (lib_id "Device:R") (at 205.74 71.12 0) (unit 1) (in_bom yes) (on_board yes) (dnp no) (fields_autoplaced)
  (property "Reference" "R6" (at 208.28 69.85 0) (effects (font (size 1.27 1.27)) (justify left)))
  (property "Value" "R" (at 208.28 72.39 0) (effects (font (size 1.27 1.27)) (justify left)))
  (property "Footprint" "Resistor_SMD:R_1206_3216Metric_Pad1.30x1.75mm_HandSolder" (at 203.962 71.12 90) (effects (font (size 1.27 1.27)) hide))
  (property "Datasheet" "~" (at 205.74 71.12 0) (effects (font (size 1.27 1.27)) hide)) (pin "2") (pin "1"))

 (symbol (lib_id "power:PWR_FLAG") (at 127 43.18 0) (unit 1) (in_bom yes) (on_board yes) (dnp no) (fields_autoplaced)
  (property "Reference" "#FLG02" (at 127 41.275 0) (effects (font (size 1.27 1.27)) hide))
  (property "Value" "PWR_FLAG" (at 127 39.37 0) (effects (font (size 1.27 1.27))))
  (property "Footprint" "" (at 127 43.18 0) (effects (font (size 1.27 1.27)) hide))
  (property "Datasheet" "~" (at 127 43.18 0) (effects (font (size 1.27 1.27)) hide)) (pin "1"))

 (symbol (lib_id "power:GND") (at 146.05 160.02 0) (unit 1) (in_bom yes) (on_board yes) (dnp no) (fields_autoplaced)
  (property "Reference" "#PWR01" (at 146.05 166.37 0) (effects (font (size 1.27 1.27)) hide))
  (property "Value" "GND" (at 146.05 165.1 0) (effects (font (size 1.27 1.27))))
  (property "Footprint" "" (at 146.05 160.02 0) (effects (font (size 1.27 1.27)) hide))
  (property "Datasheet" "" (at 146.05 160.02 0) (effects (font (size 1.27 1.27)) hide)) (pin "1"))

 (symbol (lib_id "Connector:Conn_01x04_Socket") (at 25.4 128.27 180) (unit 1) (in_bom yes) (on_board yes) (dnp no) (fields_autoplaced)
  (property "Reference" "J2" (at 26.035 118.11 0) (effects (font (size 1.27 1.27))))
  (property "Value" "Conn_SHT3x" (at 26.035 120.65 0) (effects (font (size 1.27 1.27))))
  (property "Footprint" "Connector_PinSocket_2.54mm:PinSocket_1x04_P2.54mm_Vertical" (at 25.4 128.27 0) (effects (font (size 1.27 1.27)) hide))
  (property "Datasheet" "~" (at 25.4 128.27 0) (effects (font (size 1.27 1.27)) hide)) (pin "3") (pin "4") (pin "1") (pin "2"))

 (symbol (lib_id "Connector:Conn_01x02_Pin") (at 25.4 91.44 0) (unit 1) (in_bom yes) (on_board yes) (dnp no) (fields_autoplaced)
  (property "Reference" "J1" (at 26.035 86.36 0) (effects (font (size 1.27 1.27))))
  (property "Value" "Conn_Reed" (at 26.035 88.9 0) (effects (font (size 1.27 1.27))))
  (property "Footprint" "OpenKNX:Wago243_212_Connector" (at 25.4 91.44 0) (effects (font (size 1.27 1.27)) hide))
  (property "Datasheet" "~" (at 25.4 91.44 0) (effects (font (size 1.27 1.27)) hide)) (pin "2") (pin "1"))

 (symbol (lib_id "Device:C") (at 35.56 115.57 0) (unit 1) (in_bom yes) (on_board yes) (dnp no)
  (property "Reference" "C1" (at 30.48 111.76 0) (effects (font (size 1.27 1.27)) (justify left)))
  (property "Value" "C" (at 30.48 114.3 0) (effects (font (size 1.27 1.27)) (justify left)))
  (property "Footprint" "Capacitor_SMD:C_1206_3216Metric_Pad1.33x1.80mm_HandSolder" (at 36.5252 119.38 0) (effects (font (size 1.27 1.27)) hide))
  (property "Datasheet" "~" (at 35.56 115.57 0) (effects (font (size 1.27 1.27)) hide)) (pin "1") (pin "2"))

 (symbol (lib_id "Device:R") (at 54.61 147.32 90) (unit 1) (in_bom yes) (on_board yes) (dnp no) (fields_autoplaced)
  (property "Reference" "R3" (at 54.61 140.97 90) (effects (font (size 1.27 1.27))))
  (property "Value" "R" (at 54.61 143.51 90) (effects (font (size 1.27 1.27))))
  (property "Footprint" "Resistor_SMD:R_1206_3216Metric_Pad1.30x1.75mm_HandSolder" (at 54.61 149.098 90) (effects (font (size 1.27 1.27)) hide))
  (property "Datasheet" "~" (at 54.61 147.32 0) (effects (font (size 1.27 1.27)) hide)) (pin "2") (pin "1"))

 (symbol (lib_id "power:+3V3") (at 129.54 33.02 0) (unit 1) (in_bom yes) (on_board yes) (dnp no) (fields_autoplaced)
  (property "Reference" "#PWR02" (at 129.54 36.83 0) (effects (font (size 1.27 1.27)) hide))
  (property "Value" "+3V3" (at 129.54 29.21 0) (effects (font (size 1.27 1.27))))
  (property "Footprint" "" (at 129.54 33.02 0) (effects (font (size 1.27 1.27)) hide))
  (property "Datasheet" "" (at 129.54 33.02 0) (effects (font (size 1.27 1.27)) hide)) (pin "1"))

 (symbol (lib_id "OpenKNX_Symbol:Conn_KNX") (at 30.48 77.47 180) (unit 1) (in_bom yes) (on_board yes) (dnp no) (fields_autoplaced)
  (property "Reference" "J4" (at 27.94 68.58 0) (effects (font (size 1.27 1.27))))
  (property "Value" "Conn_KNX" (at 27.94 71.12 0) (effects (font (size 1.27 1.27))))
  (property "Footprint" "OpenKNX:KNX_Connector" (at 30.48 77.47 0) (effects (font (size 1.27 1.27)) hide))
  (property "Datasheet" "~" (at 30.48 77.47 0) (effects (font (size 1.27 1.27)) hide)) (pin "1") (pin "2"))

 (symbol (lib_id "Switch:SW_Push") (at 29.21 173.99 0) (unit 1) (in_bom yes) (on_board yes) (dnp no) (fields_autoplaced)
  (property "Reference" "SW1" (at 29.21 166.37 0) (effects (font (size 1.27 1.27))))
  (property "Value" "Prod_Button" (at 29.21 168.91 0) (effects (font (size 1.27 1.27))))
  (property "Footprint" "Button_Switch_SMD:SW_Push_1P1T_NO_6x6mm_H9.5mm" (at 29.21 168.91 0) (effects (font (size 1.27 1.27)) hide))
  (property "Datasheet" "~" (at 29.21 168.91 0) (effects (font (size 1.27 1.27)) hide)) (pin "2") (pin "1"))

 (symbol (lib_id "Device:R") (at 161.29 72.39 0) (unit 1) (in_bom yes) (on_board yes) (dnp no) (fields_autoplaced)
  (property "Reference" "R4" (at 163.83 71.12 0) (effects (font (size 1.27 1.27)) (justify left)))
  (property "Value" "R" (at 163.83 73.66 0) (effects (font (size 1.27 1.27)) (justify left)))
  (property "Footprint" "Resistor_SMD:R_1206_3216Metric_Pad1.30x1.75mm_HandSolder" (at 159.512 72.39 90) (effects (font (size 1.27 1.27)) hide))
  (property "Datasheet" "~" (at 161.29 72.39 0) (effects (font (size 1.27 1.27)) hide)) (pin "2") (pin "1"))

 (symbol (lib_id "Device:R") (at 99.06 72.39 0) (unit 1) (in_bom yes) (on_board yes) (dnp no) (fields_autoplaced)
  (property "Reference" "R1" (at 101.6 71.12 0) (effects (font (size 1.27 1.27)) (justify left)))
  (property "Value" "R" (at 101.6 73.66 0) (effects (font (size 1.27 1.27)) (justify left)))
  (property "Footprint" "Resistor_SMD:R_1206_3216Metric_Pad1.30x1.75mm_HandSolder" (at 97.282 72.39 90) (effects (font (size 1.27 1.27)) hide))
  (property "Datasheet" "~" (at 99.06 72.39 0) (effects (font (size 1.27 1.27)) hide)) (pin "2") (pin "1"))

 (symbol (lib_id "Device:LED") (at 27.94 147.32 0) (unit 1) (in_bom yes) (on_board yes) (dnp no) (fields_autoplaced)
  (property "Reference" "D1" (at 26.3525 140.97 0) (effects (font (size 1.27 1.27))))
  (property "Value" "Prog_LED" (at 26.3525 143.51 0) (effects (font (size 1.27 1.27))))
  (property "Footprint" "LED_THT:LED_D3.0mm_FlatTop" (at 27.94 147.32 0) (effects (font (size 1.27 1.27)) hide))
  (property "Datasheet" "~" (at 27.94 147.32 0) (effects (font (size 1.27 1.27)) hide)) (pin "2") (pin "1"))

 (symbol (lib_id "Device:R") (at 196.85 71.12 0) (unit 1) (in_bom yes) (on_board yes) (dnp no) (fields_autoplaced)
  (property "Reference" "R2" (at 199.39 69.85 0) (effects (font (size 1.27 1.27)) (justify left)))
  (property "Value" "R" (at 199.39 72.39 0) (effects (font (size 1.27 1.27)) (justify left)))
  (property "Footprint" "Resistor_SMD:R_1206_3216Metric_Pad1.30x1.75mm_HandSolder" (at 195.072 71.12 90) (effects (font (size 1.27 1.27)) hide))
  (property "Datasheet" "~" (at 196.85 71.12 0) (effects (font (size 1.27 1.27)) hide)) (pin "2") (pin "1"))

 (symbol (lib_id "Device:R") (at 217.17 71.12 0) (unit 1) (in_bom yes) (on_board yes) (dnp no) (fields_autoplaced)
  (property "Reference" "R7" (at 219.71 69.85 0) (effects (font (size 1.27 1.27)) (justify left)))
  (property "Value" "R" (at 219.71 72.39 0) (effects (font (size 1.27 1.27)) (justify left)))
  (property "Footprint" "Resistor_SMD:R_1206_3216Metric_Pad1.30x1.75mm_HandSolder" (at 215.392 71.12 90) (effects (font (size 1.27 1.27)) hide))
  (property "Datasheet" "~" (at 217.17 71.12 0) (effects (font (size 1.27 1.27)) hide)) (pin "2") (pin "1"))

 (symbol (lib_id "Seeed_Studio_XIAO_Series:Seeed Studio XIAO SAMD21") (at 135.89 109.22 0) (unit 1) (in_bom yes) (on_board yes) (dnp no) (fields_autoplaced)
  (property "Reference" "U3" (at 140.3859 130.81 0) (effects (font (size 1.27 1.27)) (justify left)))
  (property "Value" "Seeed Studio XIAO SAMD21" (at 140.3859 133.35 0) (effects (font (size 1.27 1.27)) (justify left)))
  (property "Footprint" "Seeeduino XIAO KICAD 2:Seeeduino XIAO-MOUDLE14P-2.54-21X17.8MM" (at 127 104.14 0) (effects (font (size 1.27 1.27)) hide))
  (property "Datasheet" "" (at 127 104.14 0) (effects (font (size 1.27 1.27)) hide)) (pin "1") (pin "10") (pin "11") (pin "12") (pin "13") (pin "14") (pin "15") (pin "16") (pin "17") (pin "18") (pin "19") (pin "2") (pin "20") (pin "3") (pin "4") (pin "5") (pin "6") (pin "7") (pin "8") (pin "9"))

 (symbol (lib_id "power:PWR_FLAG") (at 146.05 158.75 0) (unit 1) (in_bom yes) (on_board yes) (dnp no) (fields_autoplaced)
  (property "Reference" "#FLG01" (at 146.05 156.845 0) (effects (font (size 1.27 1.27)) hide))
  (property "Value" "PWR_FLAG" (at 146.05 154.94 0) (effects (font (size 1.27 1.27))))
  (property "Footprint" "" (at 146.05 158.75 0) (effects (font (size 1.27 1.27)) hide))
  (property "Datasheet" "~" (at 146.05 158.75 0) (effects (font (size 1.27 1.27)) hide)) (pin "1"))

 (sheet_instances (path "" (page "1"))))
